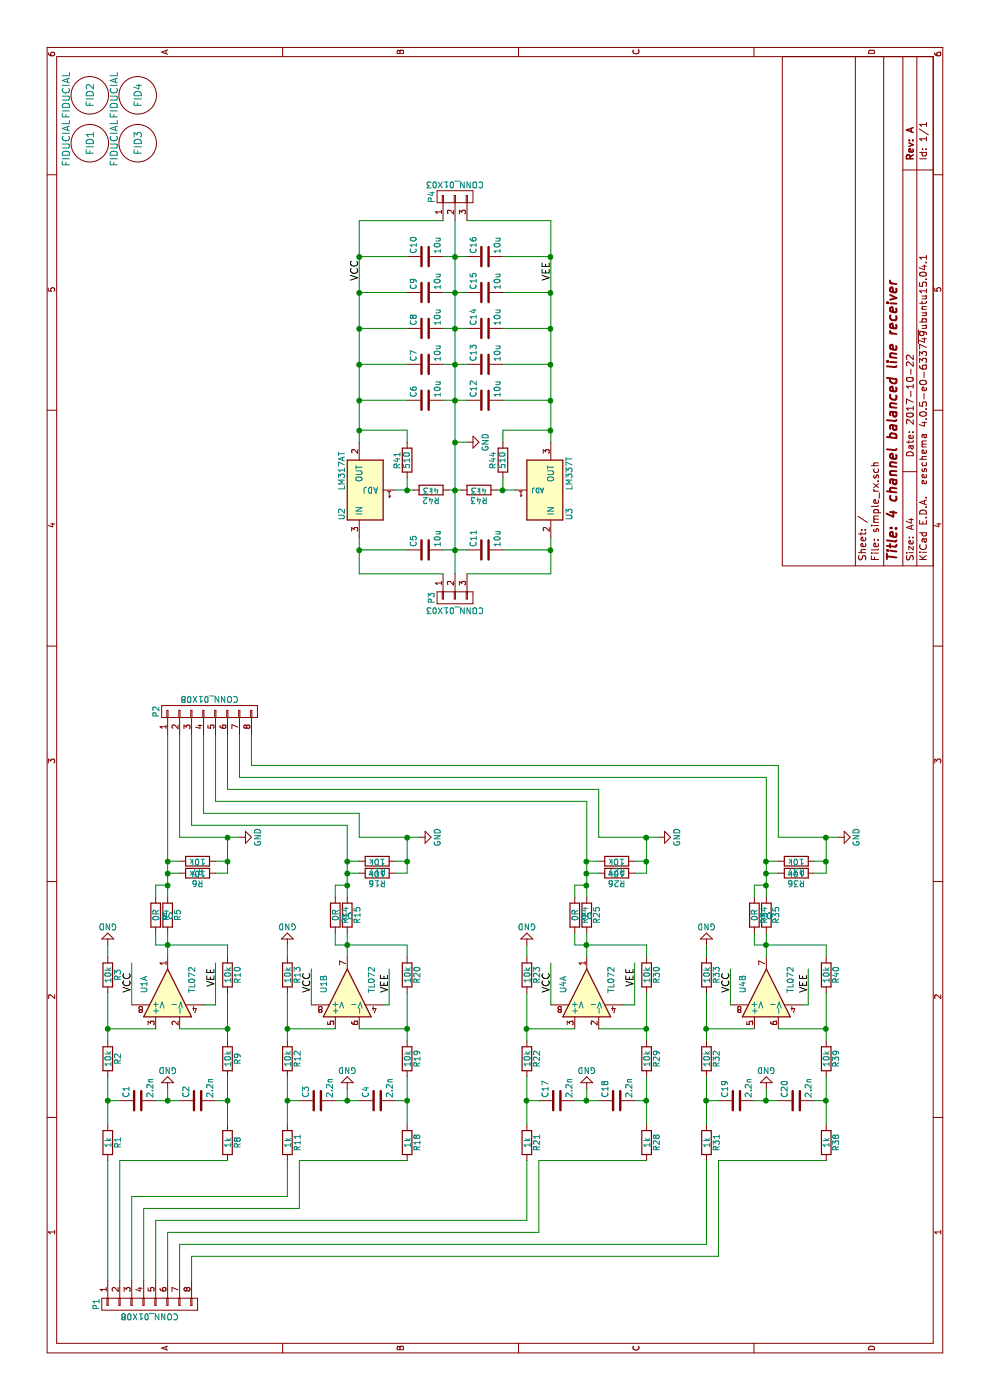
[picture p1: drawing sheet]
EESchema Schematic File Version 2
LIBS:power
LIBS:device
LIBS:transistors
LIBS:conn
LIBS:linear
LIBS:regul
LIBS:74xx
LIBS:cmos4000
LIBS:adc-dac
LIBS:memory
LIBS:xilinx
LIBS:microcontrollers
LIBS:dsp
LIBS:microchip
LIBS:analog_switches
LIBS:motorola
LIBS:texas
LIBS:intel
LIBS:audio
LIBS:interface
LIBS:digital-audio
LIBS:philips
LIBS:display
LIBS:cypress
LIBS:siliconi
LIBS:opto
LIBS:atmel
LIBS:contrib
LIBS:valves
LIBS:wbt-device
LIBS:simple_rx-cache
EELAYER 25 0
EELAYER END
$Descr A4 11693 8268
encoding utf-8
Sheet 1 1
Title "4 channel balanced line receiver"
Date "2017-10-22"
Rev "A"
Comp ""
Comment1 ""
Comment2 ""
Comment3 ""
Comment4 ""
$EndDescr
$Comp
L TL072 U1
U 2 1
P 3400 2900
F 0 "U1" H 3400 3100 50  0000 L CNN
F 1 "TL072" H 3400 2700 50  0000 L CNN
F 2 "Housings_DIP:DIP-8_W7.62mm_Socket" H 3400 2900 50  0001 C CNN
F 3 "" H 3400 2900 50  0000 C CNN
	2    3400 2900
	1    0    0    -1  
$EndComp
$Comp
L R R13
U 1 1
P 3550 2400
F 0 "R13" V 3630 2400 50  0000 C CNN
F 1 "10k" V 3550 2400 50  0000 C CNN
F 2 "Resistors_SMD:R_0805" V 3480 2400 50  0001 C CNN
F 3 "" H 3550 2400 50  0000 C CNN
	1    3550 2400
	0    1    1    0   
$EndComp
$Comp
L R R12
U 1 1
P 2850 2400
F 0 "R12" V 2930 2400 50  0000 C CNN
F 1 "10k" V 2850 2400 50  0000 C CNN
F 2 "Resistors_SMD:R_0805" V 2780 2400 50  0001 C CNN
F 3 "" H 2850 2400 50  0000 C CNN
	1    2850 2400
	0    1    1    0   
$EndComp
$Comp
L R R19
U 1 1
P 2850 3400
F 0 "R19" V 2930 3400 50  0000 C CNN
F 1 "10k" V 2850 3400 50  0000 C CNN
F 2 "Resistors_SMD:R_0805" V 2780 3400 50  0001 C CNN
F 3 "" H 2850 3400 50  0000 C CNN
	1    2850 3400
	0    1    1    0   
$EndComp
$Comp
L R R20
U 1 1
P 3550 3400
F 0 "R20" V 3630 3400 50  0000 C CNN
F 1 "10k" V 3550 3400 50  0000 C CNN
F 2 "Resistors_SMD:R_0805" V 3480 3400 50  0001 C CNN
F 3 "" H 3550 3400 50  0000 C CNN
	1    3550 3400
	0    1    1    0   
$EndComp
$Comp
L GND #PWR01
U 1 1
P 3800 2400
F 0 "#PWR01" H 3800 2150 50  0001 C CNN
F 1 "GND" H 3800 2250 50  0000 C CNN
F 2 "" H 3800 2400 50  0000 C CNN
F 3 "" H 3800 2400 50  0000 C CNN
	1    3800 2400
	0    -1   -1   0   
$EndComp
$Comp
L R R11
U 1 1
P 2150 2400
F 0 "R11" V 2230 2400 50  0000 C CNN
F 1 "1k" V 2150 2400 50  0000 C CNN
F 2 "Resistors_SMD:R_0805" V 2080 2400 50  0001 C CNN
F 3 "" H 2150 2400 50  0000 C CNN
	1    2150 2400
	0    1    1    0   
$EndComp
$Comp
L R R18
U 1 1
P 2150 3400
F 0 "R18" V 2230 3400 50  0000 C CNN
F 1 "1k" V 2150 3400 50  0000 C CNN
F 2 "Resistors_SMD:R_0805" V 2080 3400 50  0001 C CNN
F 3 "" H 2150 3400 50  0000 C CNN
	1    2150 3400
	0    1    1    0   
$EndComp
$Comp
L C C3
U 1 1
P 2500 2650
F 0 "C3" H 2525 2750 50  0000 L CNN
F 1 "2.2n" H 2525 2550 50  0000 L CNN
F 2 "Capacitors_SMD:C_0805" H 2538 2500 50  0001 C CNN
F 3 "" H 2500 2650 50  0000 C CNN
	1    2500 2650
	1    0    0    -1  
$EndComp
$Comp
L C C4
U 1 1
P 2500 3150
F 0 "C4" H 2525 3250 50  0000 L CNN
F 1 "2.2n" H 2525 3050 50  0000 L CNN
F 2 "Capacitors_SMD:C_0805" H 2538 3000 50  0001 C CNN
F 3 "" H 2500 3150 50  0000 C CNN
	1    2500 3150
	1    0    0    -1  
$EndComp
$Comp
L GND #PWR02
U 1 1
P 2600 2900
F 0 "#PWR02" H 2600 2650 50  0001 C CNN
F 1 "GND" H 2600 2750 50  0000 C CNN
F 2 "" H 2600 2900 50  0000 C CNN
F 3 "" H 2600 2900 50  0000 C CNN
	1    2600 2900
	0    -1   -1   0   
$EndComp
Text Label 3400 2600 0    60   ~ 0
VCC
Text Label 3400 3250 0    60   ~ 0
VEE
$Comp
L TL072 U1
U 1 1
P 3400 1400
F 0 "U1" H 3400 1600 50  0000 L CNN
F 1 "TL072" H 3400 1200 50  0000 L CNN
F 2 "Housings_DIP:DIP-8_W7.62mm_Socket" H 3400 1400 50  0001 C CNN
F 3 "" H 3400 1400 50  0000 C CNN
	1    3400 1400
	1    0    0    -1  
$EndComp
$Comp
L R R3
U 1 1
P 3550 900
F 0 "R3" V 3630 900 50  0000 C CNN
F 1 "10k" V 3550 900 50  0000 C CNN
F 2 "Resistors_SMD:R_0805" V 3480 900 50  0001 C CNN
F 3 "" H 3550 900 50  0000 C CNN
	1    3550 900 
	0    1    1    0   
$EndComp
$Comp
L R R2
U 1 1
P 2850 900
F 0 "R2" V 2930 900 50  0000 C CNN
F 1 "10k" V 2850 900 50  0000 C CNN
F 2 "Resistors_SMD:R_0805" V 2780 900 50  0001 C CNN
F 3 "" H 2850 900 50  0000 C CNN
	1    2850 900 
	0    1    1    0   
$EndComp
$Comp
L R R9
U 1 1
P 2850 1900
F 0 "R9" V 2930 1900 50  0000 C CNN
F 1 "10k" V 2850 1900 50  0000 C CNN
F 2 "Resistors_SMD:R_0805" V 2780 1900 50  0001 C CNN
F 3 "" H 2850 1900 50  0000 C CNN
	1    2850 1900
	0    1    1    0   
$EndComp
$Comp
L R R10
U 1 1
P 3550 1900
F 0 "R10" V 3630 1900 50  0000 C CNN
F 1 "10k" V 3550 1900 50  0000 C CNN
F 2 "Resistors_SMD:R_0805" V 3480 1900 50  0001 C CNN
F 3 "" H 3550 1900 50  0000 C CNN
	1    3550 1900
	0    1    1    0   
$EndComp
$Comp
L GND #PWR03
U 1 1
P 3800 900
F 0 "#PWR03" H 3800 650 50  0001 C CNN
F 1 "GND" H 3800 750 50  0000 C CNN
F 2 "" H 3800 900 50  0000 C CNN
F 3 "" H 3800 900 50  0000 C CNN
	1    3800 900 
	0    -1   -1   0   
$EndComp
$Comp
L R R1
U 1 1
P 2150 900
F 0 "R1" V 2230 900 50  0000 C CNN
F 1 "1k" V 2150 900 50  0000 C CNN
F 2 "Resistors_SMD:R_0805" V 2080 900 50  0001 C CNN
F 3 "" H 2150 900 50  0000 C CNN
	1    2150 900 
	0    1    1    0   
$EndComp
$Comp
L R R8
U 1 1
P 2150 1900
F 0 "R8" V 2230 1900 50  0000 C CNN
F 1 "1k" V 2150 1900 50  0000 C CNN
F 2 "Resistors_SMD:R_0805" V 2080 1900 50  0001 C CNN
F 3 "" H 2150 1900 50  0000 C CNN
	1    2150 1900
	0    1    1    0   
$EndComp
$Comp
L C C1
U 1 1
P 2500 1150
F 0 "C1" H 2525 1250 50  0000 L CNN
F 1 "2.2n" H 2525 1050 50  0000 L CNN
F 2 "Capacitors_SMD:C_0805" H 2538 1000 50  0001 C CNN
F 3 "" H 2500 1150 50  0000 C CNN
	1    2500 1150
	1    0    0    -1  
$EndComp
$Comp
L C C2
U 1 1
P 2500 1650
F 0 "C2" H 2525 1750 50  0000 L CNN
F 1 "2.2n" H 2525 1550 50  0000 L CNN
F 2 "Capacitors_SMD:C_0805" H 2538 1500 50  0001 C CNN
F 3 "" H 2500 1650 50  0000 C CNN
	1    2500 1650
	1    0    0    -1  
$EndComp
$Comp
L GND #PWR04
U 1 1
P 2600 1400
F 0 "#PWR04" H 2600 1150 50  0001 C CNN
F 1 "GND" H 2600 1250 50  0000 C CNN
F 2 "" H 2600 1400 50  0000 C CNN
F 3 "" H 2600 1400 50  0000 C CNN
	1    2600 1400
	0    -1   -1   0   
$EndComp
Text Label 3400 1100 0    60   ~ 0
VCC
Text Label 3450 1800 0    60   ~ 0
VEE
$Comp
L GND #PWR05
U 1 1
P 4700 2000
F 0 "#PWR05" H 4700 1750 50  0001 C CNN
F 1 "GND" H 4700 1850 50  0000 C CNN
F 2 "" H 4700 2000 50  0000 C CNN
F 3 "" H 4700 2000 50  0000 C CNN
	1    4700 2000
	1    0    0    -1  
$EndComp
$Comp
L GND #PWR06
U 1 1
P 4700 3500
F 0 "#PWR06" H 4700 3250 50  0001 C CNN
F 1 "GND" H 4700 3350 50  0000 C CNN
F 2 "" H 4700 3500 50  0000 C CNN
F 3 "" H 4700 3500 50  0000 C CNN
	1    4700 3500
	1    0    0    -1  
$EndComp
$Comp
L C C13
U 1 1
P 8650 4050
F 0 "C13" H 8675 4150 50  0000 L CNN
F 1 "10u" H 8675 3950 50  0000 L CNN
F 2 "Capacitors_SMD:C_1206" H 8688 3900 50  0001 C CNN
F 3 "" H 8650 4050 50  0000 C CNN
	1    8650 4050
	1    0    0    -1  
$EndComp
$Comp
L C C14
U 1 1
P 8950 4050
F 0 "C14" H 8975 4150 50  0000 L CNN
F 1 "10u" H 8975 3950 50  0000 L CNN
F 2 "Capacitors_SMD:C_1206" H 8988 3900 50  0001 C CNN
F 3 "" H 8950 4050 50  0000 C CNN
	1    8950 4050
	1    0    0    -1  
$EndComp
$Comp
L C C7
U 1 1
P 8650 3550
F 0 "C7" H 8675 3650 50  0000 L CNN
F 1 "10u" H 8675 3450 50  0000 L CNN
F 2 "Capacitors_SMD:C_1206" H 8688 3400 50  0001 C CNN
F 3 "" H 8650 3550 50  0000 C CNN
	1    8650 3550
	1    0    0    -1  
$EndComp
$Comp
L C C8
U 1 1
P 8950 3550
F 0 "C8" H 8975 3650 50  0000 L CNN
F 1 "10u" H 8975 3450 50  0000 L CNN
F 2 "Capacitors_SMD:C_1206" H 8988 3400 50  0001 C CNN
F 3 "" H 8950 3550 50  0000 C CNN
	1    8950 3550
	1    0    0    -1  
$EndComp
$Comp
L GND #PWR07
U 1 1
P 8000 3900
F 0 "#PWR07" H 8000 3650 50  0001 C CNN
F 1 "GND" H 8000 3750 50  0000 C CNN
F 2 "" H 8000 3900 50  0000 C CNN
F 3 "" H 8000 3900 50  0000 C CNN
	1    8000 3900
	1    0    0    -1  
$EndComp
Text Label 9350 3000 0    60   ~ 0
VCC
Text Label 9350 4600 0    60   ~ 0
VEE
$Comp
L C C6
U 1 1
P 8350 3550
F 0 "C6" H 8375 3650 50  0000 L CNN
F 1 "10u" H 8375 3450 50  0000 L CNN
F 2 "Capacitors_SMD:C_1206" H 8388 3400 50  0001 C CNN
F 3 "" H 8350 3550 50  0000 C CNN
	1    8350 3550
	1    0    0    -1  
$EndComp
$Comp
L C C12
U 1 1
P 8350 4050
F 0 "C12" H 8375 4150 50  0000 L CNN
F 1 "10u" H 8375 3950 50  0000 L CNN
F 2 "Capacitors_SMD:C_1206" H 8388 3900 50  0001 C CNN
F 3 "" H 8350 4050 50  0000 C CNN
	1    8350 4050
	1    0    0    -1  
$EndComp
$Comp
L C C5
U 1 1
P 7100 3550
F 0 "C5" H 7125 3650 50  0000 L CNN
F 1 "10u" H 7125 3450 50  0000 L CNN
F 2 "Capacitors_SMD:C_1206" H 7138 3400 50  0001 C CNN
F 3 "" H 7100 3550 50  0000 C CNN
	1    7100 3550
	1    0    0    -1  
$EndComp
$Comp
L C C11
U 1 1
P 7100 4050
F 0 "C11" H 7125 4150 50  0000 L CNN
F 1 "10u" H 7125 3950 50  0000 L CNN
F 2 "Capacitors_SMD:C_1206" H 7138 3900 50  0001 C CNN
F 3 "" H 7100 4050 50  0000 C CNN
	1    7100 4050
	1    0    0    -1  
$EndComp
$Comp
L CONN_01X03 P3
U 1 1
P 6700 3800
F 0 "P3" H 6700 4000 50  0000 C CNN
F 1 "CONN_01X03" V 6800 3800 50  0000 C CNN
F 2 "Terminal_Blocks:TerminalBlock_Pheonix_MKDS1.5-3pol" H 6700 3800 50  0001 C CNN
F 3 "" H 6700 3800 50  0000 C CNN
	1    6700 3800
	-1   0    0    -1  
$EndComp
$Comp
L CONN_01X03 P4
U 1 1
P 10050 3800
F 0 "P4" H 10050 4000 50  0000 C CNN
F 1 "CONN_01X03" V 10150 3800 50  0000 C CNN
F 2 "Terminal_Blocks:TerminalBlock_Pheonix_MKDS1.5-3pol" H 10050 3800 50  0001 C CNN
F 3 "" H 10050 3800 50  0000 C CNN
	1    10050 3800
	1    0    0    -1  
$EndComp
$Comp
L R R5
U 1 1
P 4050 1400
F 0 "R5" V 4130 1400 50  0000 C CNN
F 1 "0R" H 4050 1400 50  0000 C CNN
F 2 "Resistors_SMD:R_0805" V 3980 1400 50  0001 C CNN
F 3 "" H 4050 1400 50  0000 C CNN
	1    4050 1400
	0    1    1    0   
$EndComp
$Comp
L R R6
U 1 1
P 4400 1650
F 0 "R6" V 4480 1650 50  0000 C CNN
F 1 "10k" V 4400 1650 50  0000 C CNN
F 2 "Resistors_SMD:R_0805" V 4330 1650 50  0001 C CNN
F 3 "" H 4400 1650 50  0000 C CNN
	1    4400 1650
	-1   0    0    1   
$EndComp
$Comp
L R R4
U 1 1
P 4050 1300
F 0 "R4" V 4130 1300 50  0000 C CNN
F 1 "0R" V 4050 1300 50  0000 C CNN
F 2 "Resistors_SMD:R_0805" V 3980 1300 50  0001 C CNN
F 3 "" H 4050 1300 50  0000 C CNN
	1    4050 1300
	0    1    1    0   
$EndComp
$Comp
L R R7
U 1 1
P 4500 1650
F 0 "R7" V 4580 1650 50  0000 C CNN
F 1 "10k" V 4500 1650 50  0000 C CNN
F 2 "Resistors_SMD:R_0805" V 4430 1650 50  0001 C CNN
F 3 "" H 4500 1650 50  0000 C CNN
	1    4500 1650
	-1   0    0    1   
$EndComp
$Comp
L R R15
U 1 1
P 4050 2900
F 0 "R15" V 4130 2900 50  0000 C CNN
F 1 "0R" H 4050 2900 50  0000 C CNN
F 2 "Resistors_SMD:R_0805" V 3980 2900 50  0001 C CNN
F 3 "" H 4050 2900 50  0000 C CNN
	1    4050 2900
	0    1    1    0   
$EndComp
$Comp
L R R16
U 1 1
P 4400 3150
F 0 "R16" V 4480 3150 50  0000 C CNN
F 1 "10k" V 4400 3150 50  0000 C CNN
F 2 "Resistors_SMD:R_0805" V 4330 3150 50  0001 C CNN
F 3 "" H 4400 3150 50  0000 C CNN
	1    4400 3150
	-1   0    0    1   
$EndComp
$Comp
L R R14
U 1 1
P 4050 2800
F 0 "R14" V 4130 2800 50  0000 C CNN
F 1 "0R" V 4050 2800 50  0000 C CNN
F 2 "Resistors_SMD:R_0805" V 3980 2800 50  0001 C CNN
F 3 "" H 4050 2800 50  0000 C CNN
	1    4050 2800
	0    1    1    0   
$EndComp
$Comp
L R R17
U 1 1
P 4500 3150
F 0 "R17" V 4580 3150 50  0000 C CNN
F 1 "10k" V 4500 3150 50  0000 C CNN
F 2 "Resistors_SMD:R_0805" V 4430 3150 50  0001 C CNN
F 3 "" H 4500 3150 50  0000 C CNN
	1    4500 3150
	-1   0    0    1   
$EndComp
$Comp
L TL072 U4
U 2 1
P 3400 6400
F 0 "U4" H 3400 6600 50  0000 L CNN
F 1 "TL072" H 3400 6200 50  0000 L CNN
F 2 "Housings_DIP:DIP-8_W7.62mm_Socket" H 3400 6400 50  0001 C CNN
F 3 "" H 3400 6400 50  0000 C CNN
	2    3400 6400
	1    0    0    -1  
$EndComp
$Comp
L R R33
U 1 1
P 3550 5900
F 0 "R33" V 3630 5900 50  0000 C CNN
F 1 "10k" V 3550 5900 50  0000 C CNN
F 2 "Resistors_SMD:R_0805" V 3480 5900 50  0001 C CNN
F 3 "" H 3550 5900 50  0000 C CNN
	1    3550 5900
	0    1    1    0   
$EndComp
$Comp
L R R32
U 1 1
P 2850 5900
F 0 "R32" V 2930 5900 50  0000 C CNN
F 1 "10k" V 2850 5900 50  0000 C CNN
F 2 "Resistors_SMD:R_0805" V 2780 5900 50  0001 C CNN
F 3 "" H 2850 5900 50  0000 C CNN
	1    2850 5900
	0    1    1    0   
$EndComp
$Comp
L R R39
U 1 1
P 2850 6900
F 0 "R39" V 2930 6900 50  0000 C CNN
F 1 "10k" V 2850 6900 50  0000 C CNN
F 2 "Resistors_SMD:R_0805" V 2780 6900 50  0001 C CNN
F 3 "" H 2850 6900 50  0000 C CNN
	1    2850 6900
	0    1    1    0   
$EndComp
$Comp
L R R40
U 1 1
P 3550 6900
F 0 "R40" V 3630 6900 50  0000 C CNN
F 1 "10k" V 3550 6900 50  0000 C CNN
F 2 "Resistors_SMD:R_0805" V 3480 6900 50  0001 C CNN
F 3 "" H 3550 6900 50  0000 C CNN
	1    3550 6900
	0    1    1    0   
$EndComp
$Comp
L GND #PWR08
U 1 1
P 3800 5900
F 0 "#PWR08" H 3800 5650 50  0001 C CNN
F 1 "GND" H 3800 5750 50  0000 C CNN
F 2 "" H 3800 5900 50  0000 C CNN
F 3 "" H 3800 5900 50  0000 C CNN
	1    3800 5900
	0    -1   -1   0   
$EndComp
$Comp
L R R31
U 1 1
P 2150 5900
F 0 "R31" V 2230 5900 50  0000 C CNN
F 1 "1k" V 2150 5900 50  0000 C CNN
F 2 "Resistors_SMD:R_0805" V 2080 5900 50  0001 C CNN
F 3 "" H 2150 5900 50  0000 C CNN
	1    2150 5900
	0    1    1    0   
$EndComp
$Comp
L R R38
U 1 1
P 2150 6900
F 0 "R38" V 2230 6900 50  0000 C CNN
F 1 "1k" V 2150 6900 50  0000 C CNN
F 2 "Resistors_SMD:R_0805" V 2080 6900 50  0001 C CNN
F 3 "" H 2150 6900 50  0000 C CNN
	1    2150 6900
	0    1    1    0   
$EndComp
$Comp
L C C19
U 1 1
P 2500 6150
F 0 "C19" H 2525 6250 50  0000 L CNN
F 1 "2.2n" H 2525 6050 50  0000 L CNN
F 2 "Capacitors_SMD:C_0805" H 2538 6000 50  0001 C CNN
F 3 "" H 2500 6150 50  0000 C CNN
	1    2500 6150
	1    0    0    -1  
$EndComp
$Comp
L C C20
U 1 1
P 2500 6650
F 0 "C20" H 2525 6750 50  0000 L CNN
F 1 "2.2n" H 2525 6550 50  0000 L CNN
F 2 "Capacitors_SMD:C_0805" H 2538 6500 50  0001 C CNN
F 3 "" H 2500 6650 50  0000 C CNN
	1    2500 6650
	1    0    0    -1  
$EndComp
$Comp
L GND #PWR09
U 1 1
P 2600 6400
F 0 "#PWR09" H 2600 6150 50  0001 C CNN
F 1 "GND" H 2600 6250 50  0000 C CNN
F 2 "" H 2600 6400 50  0000 C CNN
F 3 "" H 2600 6400 50  0000 C CNN
	1    2600 6400
	0    -1   -1   0   
$EndComp
Text Label 3400 6100 0    60   ~ 0
VCC
Text Label 3400 6750 0    60   ~ 0
VEE
$Comp
L TL072 U4
U 1 1
P 3400 4900
F 0 "U4" H 3400 5100 50  0000 L CNN
F 1 "TL072" H 3400 4700 50  0000 L CNN
F 2 "Housings_DIP:DIP-8_W7.62mm_Socket" H 3400 4900 50  0001 C CNN
F 3 "" H 3400 4900 50  0000 C CNN
	1    3400 4900
	1    0    0    -1  
$EndComp
$Comp
L R R23
U 1 1
P 3550 4400
F 0 "R23" V 3630 4400 50  0000 C CNN
F 1 "10k" V 3550 4400 50  0000 C CNN
F 2 "Resistors_SMD:R_0805" V 3480 4400 50  0001 C CNN
F 3 "" H 3550 4400 50  0000 C CNN
	1    3550 4400
	0    1    1    0   
$EndComp
$Comp
L R R22
U 1 1
P 2850 4400
F 0 "R22" V 2930 4400 50  0000 C CNN
F 1 "10k" V 2850 4400 50  0000 C CNN
F 2 "Resistors_SMD:R_0805" V 2780 4400 50  0001 C CNN
F 3 "" H 2850 4400 50  0000 C CNN
	1    2850 4400
	0    1    1    0   
$EndComp
$Comp
L R R29
U 1 1
P 2850 5400
F 0 "R29" V 2930 5400 50  0000 C CNN
F 1 "10k" V 2850 5400 50  0000 C CNN
F 2 "Resistors_SMD:R_0805" V 2780 5400 50  0001 C CNN
F 3 "" H 2850 5400 50  0000 C CNN
	1    2850 5400
	0    1    1    0   
$EndComp
$Comp
L R R30
U 1 1
P 3550 5400
F 0 "R30" V 3630 5400 50  0000 C CNN
F 1 "10k" V 3550 5400 50  0000 C CNN
F 2 "Resistors_SMD:R_0805" V 3480 5400 50  0001 C CNN
F 3 "" H 3550 5400 50  0000 C CNN
	1    3550 5400
	0    1    1    0   
$EndComp
$Comp
L GND #PWR010
U 1 1
P 3800 4400
F 0 "#PWR010" H 3800 4150 50  0001 C CNN
F 1 "GND" H 3800 4250 50  0000 C CNN
F 2 "" H 3800 4400 50  0000 C CNN
F 3 "" H 3800 4400 50  0000 C CNN
	1    3800 4400
	0    -1   -1   0   
$EndComp
$Comp
L R R21
U 1 1
P 2150 4400
F 0 "R21" V 2230 4400 50  0000 C CNN
F 1 "1k" V 2150 4400 50  0000 C CNN
F 2 "Resistors_SMD:R_0805" V 2080 4400 50  0001 C CNN
F 3 "" H 2150 4400 50  0000 C CNN
	1    2150 4400
	0    1    1    0   
$EndComp
$Comp
L R R28
U 1 1
P 2150 5400
F 0 "R28" V 2230 5400 50  0000 C CNN
F 1 "1k" V 2150 5400 50  0000 C CNN
F 2 "Resistors_SMD:R_0805" V 2080 5400 50  0001 C CNN
F 3 "" H 2150 5400 50  0000 C CNN
	1    2150 5400
	0    1    1    0   
$EndComp
$Comp
L C C17
U 1 1
P 2500 4650
F 0 "C17" H 2525 4750 50  0000 L CNN
F 1 "2.2n" H 2525 4550 50  0000 L CNN
F 2 "Capacitors_SMD:C_0805" H 2538 4500 50  0001 C CNN
F 3 "" H 2500 4650 50  0000 C CNN
	1    2500 4650
	1    0    0    -1  
$EndComp
$Comp
L C C18
U 1 1
P 2500 5150
F 0 "C18" H 2525 5250 50  0000 L CNN
F 1 "2.2n" H 2525 5050 50  0000 L CNN
F 2 "Capacitors_SMD:C_0805" H 2538 5000 50  0001 C CNN
F 3 "" H 2500 5150 50  0000 C CNN
	1    2500 5150
	1    0    0    -1  
$EndComp
$Comp
L GND #PWR011
U 1 1
P 2600 4900
F 0 "#PWR011" H 2600 4650 50  0001 C CNN
F 1 "GND" H 2600 4750 50  0000 C CNN
F 2 "" H 2600 4900 50  0000 C CNN
F 3 "" H 2600 4900 50  0000 C CNN
	1    2600 4900
	0    -1   -1   0   
$EndComp
Text Label 3400 4600 0    60   ~ 0
VCC
Text Label 3450 5300 0    60   ~ 0
VEE
$Comp
L GND #PWR012
U 1 1
P 4700 5500
F 0 "#PWR012" H 4700 5250 50  0001 C CNN
F 1 "GND" H 4700 5350 50  0000 C CNN
F 2 "" H 4700 5500 50  0000 C CNN
F 3 "" H 4700 5500 50  0000 C CNN
	1    4700 5500
	1    0    0    -1  
$EndComp
$Comp
L GND #PWR013
U 1 1
P 4700 7000
F 0 "#PWR013" H 4700 6750 50  0001 C CNN
F 1 "GND" H 4700 6850 50  0000 C CNN
F 2 "" H 4700 7000 50  0000 C CNN
F 3 "" H 4700 7000 50  0000 C CNN
	1    4700 7000
	1    0    0    -1  
$EndComp
$Comp
L R R25
U 1 1
P 4050 4900
F 0 "R25" V 4130 4900 50  0000 C CNN
F 1 "0R" H 4050 4900 50  0000 C CNN
F 2 "Resistors_SMD:R_0805" V 3980 4900 50  0001 C CNN
F 3 "" H 4050 4900 50  0000 C CNN
	1    4050 4900
	0    1    1    0   
$EndComp
$Comp
L R R26
U 1 1
P 4400 5150
F 0 "R26" V 4480 5150 50  0000 C CNN
F 1 "10k" V 4400 5150 50  0000 C CNN
F 2 "Resistors_SMD:R_0805" V 4330 5150 50  0001 C CNN
F 3 "" H 4400 5150 50  0000 C CNN
	1    4400 5150
	-1   0    0    1   
$EndComp
$Comp
L R R24
U 1 1
P 4050 4800
F 0 "R24" V 4130 4800 50  0000 C CNN
F 1 "0R" V 4050 4800 50  0000 C CNN
F 2 "Resistors_SMD:R_0805" V 3980 4800 50  0001 C CNN
F 3 "" H 4050 4800 50  0000 C CNN
	1    4050 4800
	0    1    1    0   
$EndComp
$Comp
L R R27
U 1 1
P 4500 5150
F 0 "R27" V 4580 5150 50  0000 C CNN
F 1 "10k" V 4500 5150 50  0000 C CNN
F 2 "Resistors_SMD:R_0805" V 4430 5150 50  0001 C CNN
F 3 "" H 4500 5150 50  0000 C CNN
	1    4500 5150
	-1   0    0    1   
$EndComp
$Comp
L R R35
U 1 1
P 4050 6400
F 0 "R35" V 4130 6400 50  0000 C CNN
F 1 "0R" H 4050 6400 50  0000 C CNN
F 2 "Resistors_SMD:R_0805" V 3980 6400 50  0001 C CNN
F 3 "" H 4050 6400 50  0000 C CNN
	1    4050 6400
	0    1    1    0   
$EndComp
$Comp
L R R36
U 1 1
P 4400 6650
F 0 "R36" V 4480 6650 50  0000 C CNN
F 1 "10k" V 4400 6650 50  0000 C CNN
F 2 "Resistors_SMD:R_0805" V 4330 6650 50  0001 C CNN
F 3 "" H 4400 6650 50  0000 C CNN
	1    4400 6650
	-1   0    0    1   
$EndComp
$Comp
L R R34
U 1 1
P 4050 6300
F 0 "R34" V 4130 6300 50  0000 C CNN
F 1 "0R" V 4050 6300 50  0000 C CNN
F 2 "Resistors_SMD:R_0805" V 3980 6300 50  0001 C CNN
F 3 "" H 4050 6300 50  0000 C CNN
	1    4050 6300
	0    1    1    0   
$EndComp
$Comp
L R R37
U 1 1
P 4500 6650
F 0 "R37" V 4580 6650 50  0000 C CNN
F 1 "10k" V 4500 6650 50  0000 C CNN
F 2 "Resistors_SMD:R_0805" V 4430 6650 50  0001 C CNN
F 3 "" H 4500 6650 50  0000 C CNN
	1    4500 6650
	-1   0    0    1   
$EndComp
$Comp
L C C9
U 1 1
P 9250 3550
F 0 "C9" H 9275 3650 50  0000 L CNN
F 1 "10u" H 9275 3450 50  0000 L CNN
F 2 "Capacitors_SMD:C_1206" H 9288 3400 50  0001 C CNN
F 3 "" H 9250 3550 50  0000 C CNN
	1    9250 3550
	1    0    0    -1  
$EndComp
$Comp
L C C15
U 1 1
P 9250 4050
F 0 "C15" H 9275 4150 50  0000 L CNN
F 1 "10u" H 9275 3950 50  0000 L CNN
F 2 "Capacitors_SMD:C_1206" H 9288 3900 50  0001 C CNN
F 3 "" H 9250 4050 50  0000 C CNN
	1    9250 4050
	1    0    0    -1  
$EndComp
$Comp
L C C16
U 1 1
P 9550 4050
F 0 "C16" H 9575 4150 50  0000 L CNN
F 1 "10u" H 9575 3950 50  0000 L CNN
F 2 "Capacitors_SMD:C_1206" H 9588 3900 50  0001 C CNN
F 3 "" H 9550 4050 50  0000 C CNN
	1    9550 4050
	1    0    0    -1  
$EndComp
$Comp
L C C10
U 1 1
P 9550 3550
F 0 "C10" H 9575 3650 50  0000 L CNN
F 1 "10u" H 9575 3450 50  0000 L CNN
F 2 "Capacitors_SMD:C_1206" H 9588 3400 50  0001 C CNN
F 3 "" H 9550 3550 50  0000 C CNN
	1    9550 3550
	1    0    0    -1  
$EndComp
$Comp
L CONN_01X08 P1
U 1 1
P 800 1250
F 0 "P1" H 800 1700 50  0000 C CNN
F 1 "CONN_01X08" V 900 1250 50  0000 C CNN
F 2 "Terminal_Blocks:TerminalBlock_Pheonix_MPT-2.54mm_8pol" H 800 1250 50  0001 C CNN
F 3 "" H 800 1250 50  0000 C CNN
	1    800  1250
	-1   0    0    -1  
$EndComp
$Comp
L CONN_01X08 P2
U 1 1
P 5750 1750
F 0 "P2" H 5750 2200 50  0000 C CNN
F 1 "CONN_01X08" V 5850 1750 50  0000 C CNN
F 2 "Terminal_Blocks:TerminalBlock_Pheonix_MPT-2.54mm_8pol" H 5750 1750 50  0001 C CNN
F 3 "" H 5750 1750 50  0000 C CNN
	1    5750 1750
	1    0    0    -1  
$EndComp
$Comp
L FIDUCIAL FID1
U 1 1
P 10500 750
F 0 "FID1" H 10500 750 60  0000 C CNN
F 1 "FIDUCIAL" H 10500 950 60  0000 C CNN
F 2 "smd:FID0.5" H 10500 750 60  0001 C CNN
F 3 "" H 10500 750 60  0000 C CNN
	1    10500 750 
	1    0    0    -1  
$EndComp
$Comp
L FIDUCIAL FID2
U 1 1
P 10900 750
F 0 "FID2" H 10900 750 60  0000 C CNN
F 1 "FIDUCIAL" H 10900 950 60  0000 C CNN
F 2 "smd:FID0.5" H 10900 750 60  0001 C CNN
F 3 "" H 10900 750 60  0000 C CNN
	1    10900 750 
	1    0    0    -1  
$EndComp
$Comp
L FIDUCIAL FID3
U 1 1
P 10500 1150
F 0 "FID3" H 10500 1150 60  0000 C CNN
F 1 "FIDUCIAL" H 10500 1350 60  0000 C CNN
F 2 "smd:FID0.5" H 10500 1150 60  0001 C CNN
F 3 "" H 10500 1150 60  0000 C CNN
	1    10500 1150
	1    0    0    -1  
$EndComp
$Comp
L FIDUCIAL FID4
U 1 1
P 10900 1150
F 0 "FID4" H 10900 1150 60  0000 C CNN
F 1 "FIDUCIAL" H 10900 1350 60  0000 C CNN
F 2 "smd:FID0.5" H 10900 1150 60  0001 C CNN
F 3 "" H 10900 1150 60  0000 C CNN
	1    10900 1150
	1    0    0    -1  
$EndComp
$Comp
L LM317AT U2
U 1 1
P 7600 3050
F 0 "U2" H 7400 3250 50  0000 C CNN
F 1 "LM317AT" H 7600 3250 50  0000 L CNN
F 2 "Power_Integrations:TO-220" H 7600 3150 50  0001 C CIN
F 3 "" H 7600 3050 50  0000 C CNN
	1    7600 3050
	1    0    0    -1  
$EndComp
$Comp
L R R42
U 1 1
P 7600 3600
F 0 "R42" V 7680 3600 50  0000 C CNN
F 1 "4k3" V 7600 3600 50  0000 C CNN
F 2 "Resistors_SMD:R_0805" V 7530 3600 50  0001 C CNN
F 3 "" H 7600 3600 50  0000 C CNN
	1    7600 3600
	-1   0    0    1   
$EndComp
$Comp
L R R41
U 1 1
P 7850 3400
F 0 "R41" V 7930 3400 50  0000 C CNN
F 1 "510" V 7850 3400 50  0000 C CNN
F 2 "Resistors_SMD:R_0805" V 7780 3400 50  0001 C CNN
F 3 "" H 7850 3400 50  0000 C CNN
	1    7850 3400
	0    -1   -1   0   
$EndComp
Wire Wire Line
	3800 3400 3700 3400
Wire Wire Line
	3800 2800 3800 3400
Connection ~ 3800 2900
Wire Wire Line
	3000 3400 3400 3400
Wire Wire Line
	3100 3400 3100 3000
Connection ~ 3100 3400
Wire Wire Line
	3100 2800 3100 2400
Wire Wire Line
	3000 2400 3400 2400
Connection ~ 3100 2400
Wire Wire Line
	3800 2400 3700 2400
Wire Wire Line
	2300 3400 2700 3400
Wire Wire Line
	2500 3300 2500 3400
Connection ~ 2500 3400
Wire Wire Line
	2500 2800 2500 3000
Wire Wire Line
	2500 2500 2500 2400
Wire Wire Line
	2300 2400 2700 2400
Connection ~ 2500 2400
Wire Wire Line
	2600 2900 2500 2900
Connection ~ 2500 2900
Wire Wire Line
	3800 1900 3700 1900
Wire Wire Line
	3800 1300 3800 1900
Connection ~ 3800 1400
Wire Wire Line
	3000 1900 3400 1900
Wire Wire Line
	3100 1900 3100 1500
Connection ~ 3100 1900
Wire Wire Line
	3100 1300 3100 900 
Wire Wire Line
	3000 900  3400 900 
Connection ~ 3100 900 
Wire Wire Line
	3800 900  3700 900 
Wire Wire Line
	2300 1900 2700 1900
Wire Wire Line
	2500 1800 2500 1900
Connection ~ 2500 1900
Wire Wire Line
	2500 1300 2500 1500
Wire Wire Line
	2500 1000 2500 900 
Wire Wire Line
	2300 900  2700 900 
Connection ~ 2500 900 
Wire Wire Line
	2600 1400 2500 1400
Connection ~ 2500 1400
Wire Wire Line
	1000 900  2000 900 
Wire Wire Line
	1000 1000 2000 1000
Wire Wire Line
	2000 1000 2000 1900
Wire Wire Line
	1700 2400 2000 2400
Wire Wire Line
	1600 2500 2000 2500
Wire Wire Line
	2000 2500 2000 3400
Wire Wire Line
	4700 3000 4700 3500
Wire Wire Line
	8950 3000 8950 3400
Connection ~ 8950 3000
Wire Wire Line
	8650 3000 8650 3400
Wire Wire Line
	8650 3700 8650 3900
Wire Wire Line
	8950 3700 8950 3900
Wire Wire Line
	8650 4200 8650 4600
Wire Wire Line
	8950 4200 8950 4600
Connection ~ 8950 4600
Connection ~ 8650 3800
Connection ~ 8950 3800
Wire Wire Line
	9850 3000 9850 3700
Wire Wire Line
	9850 4600 9850 3900
Wire Wire Line
	8000 3000 9850 3000
Wire Wire Line
	8350 3700 8350 3900
Connection ~ 8350 3800
Wire Wire Line
	8350 3000 8350 3400
Connection ~ 8650 3000
Connection ~ 8350 3000
Wire Wire Line
	8350 4200 8350 4600
Connection ~ 8650 4600
Connection ~ 8350 4600
Wire Wire Line
	7100 3700 7100 3900
Connection ~ 7100 3800
Wire Wire Line
	3700 1400 3900 1400
Wire Wire Line
	4200 1400 5550 1400
Connection ~ 4400 1400
Wire Wire Line
	3800 1300 3900 1300
Wire Wire Line
	4500 1400 4500 1500
Connection ~ 4500 1400
Wire Wire Line
	4400 1800 4400 1900
Wire Wire Line
	4400 1900 4700 1900
Wire Wire Line
	4700 1500 4700 2000
Wire Wire Line
	4500 1800 4500 1900
Connection ~ 4500 1900
Connection ~ 4700 1900
Wire Wire Line
	4200 1300 4300 1300
Wire Wire Line
	4300 1300 4300 1400
Connection ~ 4300 1400
Wire Wire Line
	4400 1400 4400 1500
Wire Wire Line
	3700 2900 3900 2900
Wire Wire Line
	4200 2900 4800 2900
Connection ~ 4400 2900
Wire Wire Line
	3800 2800 3900 2800
Wire Wire Line
	4500 2900 4500 3000
Connection ~ 4500 2900
Wire Wire Line
	4400 3300 4400 3400
Wire Wire Line
	4400 3400 4700 3400
Wire Wire Line
	4500 3300 4500 3400
Connection ~ 4500 3400
Wire Wire Line
	4200 2800 4300 2800
Wire Wire Line
	4300 2800 4300 2900
Connection ~ 4300 2900
Wire Wire Line
	4400 2900 4400 3000
Connection ~ 4700 3400
Wire Wire Line
	3300 1700 3300 1800
Wire Wire Line
	3300 1800 3650 1800
Wire Wire Line
	3300 1100 3650 1100
Wire Wire Line
	3300 3200 3300 3250
Wire Wire Line
	3300 3250 3600 3250
Wire Wire Line
	3300 2600 3600 2600
Wire Wire Line
	3800 6900 3700 6900
Wire Wire Line
	3800 6300 3800 6900
Connection ~ 3800 6400
Wire Wire Line
	3000 6900 3400 6900
Wire Wire Line
	3100 6900 3100 6500
Connection ~ 3100 6900
Wire Wire Line
	3100 6300 3100 5900
Wire Wire Line
	3000 5900 3400 5900
Connection ~ 3100 5900
Wire Wire Line
	3800 5900 3700 5900
Wire Wire Line
	2300 6900 2700 6900
Wire Wire Line
	2500 6800 2500 6900
Connection ~ 2500 6900
Wire Wire Line
	2500 6300 2500 6500
Wire Wire Line
	2500 6000 2500 5900
Wire Wire Line
	2300 5900 2700 5900
Connection ~ 2500 5900
Wire Wire Line
	2600 6400 2500 6400
Connection ~ 2500 6400
Wire Wire Line
	3800 5400 3700 5400
Wire Wire Line
	3800 4800 3800 5400
Connection ~ 3800 4900
Wire Wire Line
	3000 5400 3400 5400
Wire Wire Line
	3100 5400 3100 5000
Connection ~ 3100 5400
Wire Wire Line
	3100 4800 3100 4400
Wire Wire Line
	3000 4400 3400 4400
Connection ~ 3100 4400
Wire Wire Line
	3800 4400 3700 4400
Wire Wire Line
	2300 5400 2700 5400
Wire Wire Line
	2500 5300 2500 5400
Connection ~ 2500 5400
Wire Wire Line
	2500 4800 2500 5000
Wire Wire Line
	2500 4500 2500 4400
Wire Wire Line
	2300 4400 2700 4400
Connection ~ 2500 4400
Wire Wire Line
	2600 4900 2500 4900
Connection ~ 2500 4900
Wire Wire Line
	1500 4400 2000 4400
Wire Wire Line
	1400 4500 2000 4500
Wire Wire Line
	2000 4500 2000 5400
Wire Wire Line
	1300 5900 2000 5900
Wire Wire Line
	1200 6000 2000 6000
Wire Wire Line
	2000 6000 2000 6900
Wire Wire Line
	4700 6500 4700 7000
Wire Wire Line
	3700 4900 3900 4900
Wire Wire Line
	4200 4900 5000 4900
Connection ~ 4400 4900
Wire Wire Line
	3800 4800 3900 4800
Wire Wire Line
	4500 4900 4500 5000
Connection ~ 4500 4900
Wire Wire Line
	4400 5300 4400 5400
Wire Wire Line
	4400 5400 4700 5400
Wire Wire Line
	4700 5000 4700 5500
Wire Wire Line
	4500 5300 4500 5400
Connection ~ 4500 5400
Connection ~ 4700 5400
Wire Wire Line
	4200 4800 4300 4800
Wire Wire Line
	4300 4800 4300 4900
Connection ~ 4300 4900
Wire Wire Line
	4400 4900 4400 5000
Wire Wire Line
	3700 6400 3900 6400
Wire Wire Line
	4200 6400 5200 6400
Connection ~ 4400 6400
Wire Wire Line
	3800 6300 3900 6300
Wire Wire Line
	4500 6400 4500 6500
Connection ~ 4500 6400
Wire Wire Line
	4400 6800 4400 6900
Wire Wire Line
	4400 6900 4700 6900
Wire Wire Line
	4500 6800 4500 6900
Connection ~ 4500 6900
Wire Wire Line
	4200 6300 4300 6300
Wire Wire Line
	4300 6300 4300 6400
Connection ~ 4300 6400
Wire Wire Line
	4400 6400 4400 6500
Connection ~ 4700 6900
Wire Wire Line
	3300 5200 3300 5300
Wire Wire Line
	3300 5300 3650 5300
Wire Wire Line
	3300 4600 3650 4600
Wire Wire Line
	3300 6700 3300 6750
Wire Wire Line
	3300 6750 3600 6750
Wire Wire Line
	3300 6100 3600 6100
Wire Wire Line
	9250 3000 9250 3400
Connection ~ 9250 3000
Wire Wire Line
	9550 3000 9550 3400
Connection ~ 9550 3000
Wire Wire Line
	9550 3700 9550 3900
Connection ~ 9550 3800
Wire Wire Line
	9250 3700 9250 3900
Connection ~ 9250 3800
Wire Wire Line
	9250 4200 9250 4600
Wire Wire Line
	9550 4200 9550 4600
Wire Wire Line
	1000 1100 1700 1100
Wire Wire Line
	1700 1100 1700 2400
Wire Wire Line
	1000 1200 1600 1200
Wire Wire Line
	1600 1200 1600 2500
Wire Wire Line
	1000 1300 1500 1300
Wire Wire Line
	1500 1300 1500 4400
Wire Wire Line
	1000 1400 1400 1400
Wire Wire Line
	1400 1400 1400 4500
Wire Wire Line
	1000 1500 1300 1500
Wire Wire Line
	1300 1500 1300 5900
Wire Wire Line
	1200 1600 1200 6000
Wire Wire Line
	1200 1600 1000 1600
Wire Wire Line
	5550 1500 4700 1500
Wire Wire Line
	5550 1600 4800 1600
Wire Wire Line
	4800 1600 4800 2900
Wire Wire Line
	5550 1700 4900 1700
Wire Wire Line
	4900 1700 4900 3000
Wire Wire Line
	4900 3000 4700 3000
Wire Wire Line
	5550 1800 5000 1800
Wire Wire Line
	5000 1800 5000 4900
Wire Wire Line
	4700 5000 5100 5000
Wire Wire Line
	5100 5000 5100 1900
Wire Wire Line
	5100 1900 5550 1900
Wire Wire Line
	5550 2000 5200 2000
Wire Wire Line
	5200 2000 5200 6400
Wire Wire Line
	4700 6500 5300 6500
Wire Wire Line
	5300 6500 5300 2100
Wire Wire Line
	5300 2100 5550 2100
Wire Wire Line
	6900 3800 9850 3800
Wire Wire Line
	6900 3900 6900 4600
Wire Wire Line
	7600 3300 7600 3450
Connection ~ 7600 3400
Wire Wire Line
	7600 3750 7600 3850
Connection ~ 7600 3800
Connection ~ 8100 3000
Wire Wire Line
	7100 3400 7100 3000
Wire Wire Line
	6900 3000 7200 3000
Wire Wire Line
	6900 3000 6900 3700
Connection ~ 7100 3000
$Comp
L LM337T U3
U 1 1
P 7600 4550
F 0 "U3" H 7400 4350 50  0000 C CNN
F 1 "LM337T" H 7600 4350 50  0000 L CNN
F 2 "Power_Integrations:TO-220" H 7600 4450 50  0001 C CIN
F 3 "" H 7600 4550 50  0000 C CNN
	1    7600 4550
	1    0    0    -1  
$EndComp
$Comp
L R R43
U 1 1
P 7600 4000
F 0 "R43" V 7680 4000 50  0000 C CNN
F 1 "4k3" V 7600 4000 50  0000 C CNN
F 2 "Resistors_SMD:R_0805" V 7530 4000 50  0001 C CNN
F 3 "" H 7600 4000 50  0000 C CNN
	1    7600 4000
	-1   0    0    1   
$EndComp
$Comp
L R R44
U 1 1
P 7850 4200
F 0 "R44" V 7930 4200 50  0000 C CNN
F 1 "510" V 7850 4200 50  0000 C CNN
F 2 "Resistors_SMD:R_0805" V 7780 4200 50  0001 C CNN
F 3 "" H 7850 4200 50  0000 C CNN
	1    7850 4200
	0    -1   -1   0   
$EndComp
Wire Wire Line
	8100 3000 8100 3400
Wire Wire Line
	8100 3400 8000 3400
Wire Wire Line
	7700 3400 7600 3400
Wire Wire Line
	7600 4150 7600 4300
Wire Wire Line
	7600 4200 7700 4200
Connection ~ 7600 4200
Wire Wire Line
	8000 4200 8100 4200
Wire Wire Line
	8100 4200 8100 4600
Wire Wire Line
	8000 4600 9850 4600
Connection ~ 8100 4600
Connection ~ 9250 4600
Connection ~ 9550 4600
Wire Wire Line
	6900 4600 7200 4600
Wire Wire Line
	7100 4200 7100 4600
Connection ~ 7100 4600
Wire Wire Line
	8000 3800 8000 3900
Connection ~ 8000 3800
$EndSCHEMATC
